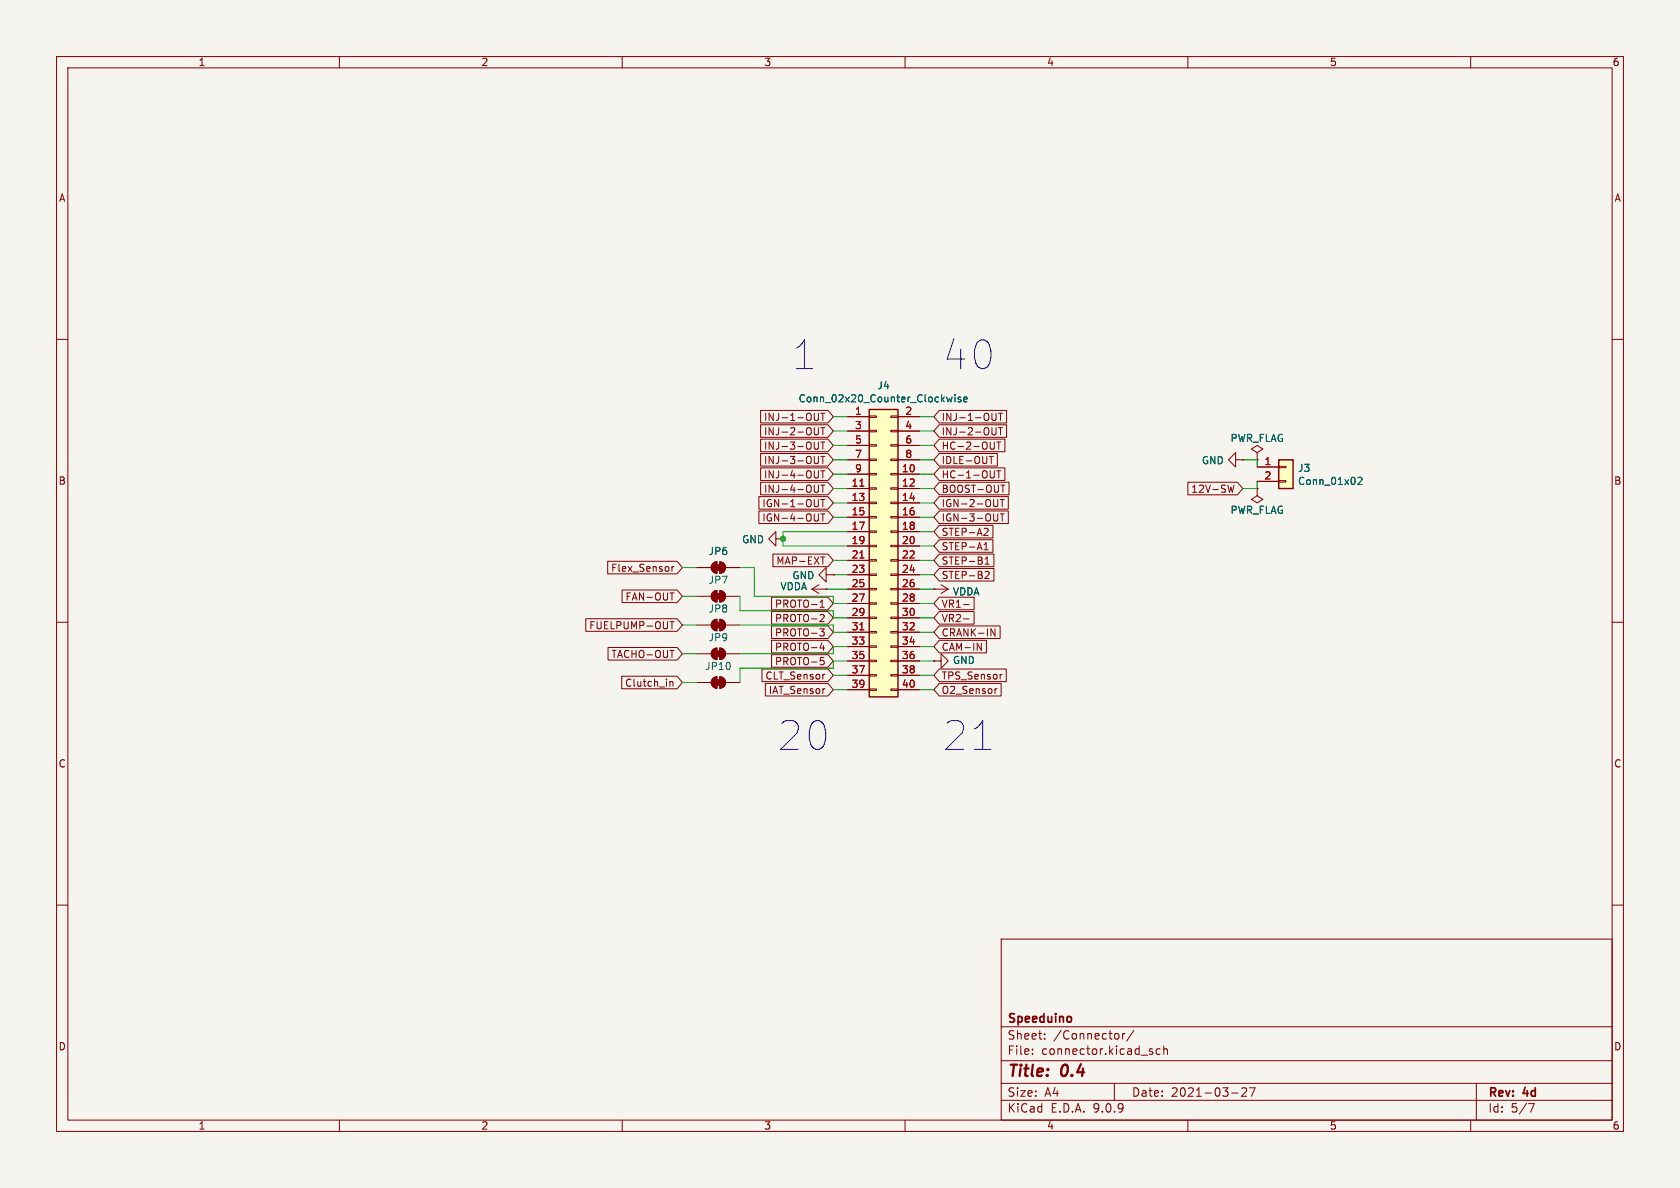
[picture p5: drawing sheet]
(kicad_sch
 (version 20250114)
 (generator "eeschema")
 (generator_version "9.0")
 (paper "A4")
 (title_block
  (title "0.4")
  (date "2021-03-27")
  (rev "4d")
  (company "Speeduino"))
 (lib_symbols
  (symbol "Connector_Generic:Conn_01x02"
   (pin_names
    (offset 1.016) (hide yes)) (exclude_from_sim no) (in_bom yes) (on_board yes)
   (property "Reference" "J" (at 0 2.54 0) (effects (font (size 1.27 1.27))))
   (property "Value" "Conn_01x02" (at 0 -5.08 0) (effects (font (size 1.27 1.27))))
   (property "Footprint" "" (at 0 0 0) (effects (font (size 1.27 1.27)) (hide yes)))
   (property "Datasheet" "~" (at 0 0 0) (effects (font (size 1.27 1.27)) (hide yes)))
   (property "Description" "Generic connector, single row, 01x02, script generated (kicad-library-utils/schlib/autogen/connector/)" (at 0 0 0) (effects (font (size 1.27 1.27)) (hide yes)))
   (symbol "Conn_01x02_1_1"
    (rectangle (start -1.27 1.27) (end 1.27 -3.81) (stroke (width 0.254) (type default)) (fill (type background)))
    (rectangle (start -1.27 0.127) (end 0 -0.127) (stroke (width 0.1524) (type default)) (fill (type none)))
    (rectangle (start -1.27 -2.413) (end 0 -2.667) (stroke (width 0.1524) (type default)) (fill (type none)))
    (pin passive line (at -5.08 0 0) (length 3.81) (name "Pin_1" (effects (font (size 1.27 1.27)))) (number "1" (effects (font (size 1.27 1.27)))))
    (pin passive line (at -5.08 -2.54 0) (length 3.81) (name "Pin_2" (effects (font (size 1.27 1.27)))) (number "2" (effects (font (size 1.27 1.27))))))
   (embedded_fonts no))
  (symbol "Connector_Generic:Conn_02x20_Odd_Even"
   (pin_names
    (offset 1.016) (hide yes)) (exclude_from_sim no) (in_bom yes) (on_board yes)
   (property "Reference" "J" (at 1.27 25.4 0) (effects (font (size 1.27 1.27))))
   (property "Value" "Conn_02x20_Odd_Even" (at 1.27 -27.94 0) (effects (font (size 1.27 1.27))))
   (property "Footprint" "" (at 0 0 0) (effects (font (size 1.27 1.27)) (hide yes)))
   (property "Datasheet" "~" (at 0 0 0) (effects (font (size 1.27 1.27)) (hide yes)))
   (property "Description" "Generic connector, double row, 02x20, odd/even pin numbering scheme (row 1 odd numbers, row 2 even numbers), script generated (kicad-library-utils/schlib/autogen/connector/)" (at 0 0 0) (effects (font (size 1.27 1.27)) (hide yes)))
   (symbol "Conn_02x20_Odd_Even_1_1"
    (rectangle (start -1.27 24.13) (end 3.81 -26.67) (stroke (width 0.254) (type default)) (fill (type background)))
    (rectangle (start -1.27 22.987) (end 0 22.733) (stroke (width 0.1524) (type default)) (fill (type none)))
    (rectangle (start -1.27 20.447) (end 0 20.193) (stroke (width 0.1524) (type default)) (fill (type none)))
    (rectangle (start -1.27 17.907) (end 0 17.653) (stroke (width 0.1524) (type default)) (fill (type none)))
    (rectangle (start -1.27 15.367) (end 0 15.113) (stroke (width 0.1524) (type default)) (fill (type none)))
    (rectangle (start -1.27 12.827) (end 0 12.573) (stroke (width 0.1524) (type default)) (fill (type none)))
    (rectangle (start -1.27 10.287) (end 0 10.033) (stroke (width 0.1524) (type default)) (fill (type none)))
    (rectangle (start -1.27 7.747) (end 0 7.493) (stroke (width 0.1524) (type default)) (fill (type none)))
    (rectangle (start -1.27 5.207) (end 0 4.953) (stroke (width 0.1524) (type default)) (fill (type none)))
    (rectangle (start -1.27 2.667) (end 0 2.413) (stroke (width 0.1524) (type default)) (fill (type none)))
    (rectangle (start -1.27 0.127) (end 0 -0.127) (stroke (width 0.1524) (type default)) (fill (type none)))
    (rectangle (start -1.27 -2.413) (end 0 -2.667) (stroke (width 0.1524) (type default)) (fill (type none)))
    (rectangle (start -1.27 -4.953) (end 0 -5.207) (stroke (width 0.1524) (type default)) (fill (type none)))
    (rectangle (start -1.27 -7.493) (end 0 -7.747) (stroke (width 0.1524) (type default)) (fill (type none)))
    (rectangle (start -1.27 -10.033) (end 0 -10.287) (stroke (width 0.1524) (type default)) (fill (type none)))
    (rectangle (start -1.27 -12.573) (end 0 -12.827) (stroke (width 0.1524) (type default)) (fill (type none)))
    (rectangle (start -1.27 -15.113) (end 0 -15.367) (stroke (width 0.1524) (type default)) (fill (type none)))
    (rectangle (start -1.27 -17.653) (end 0 -17.907) (stroke (width 0.1524) (type default)) (fill (type none)))
    (rectangle (start -1.27 -20.193) (end 0 -20.447) (stroke (width 0.1524) (type default)) (fill (type none)))
    (rectangle (start -1.27 -22.733) (end 0 -22.987) (stroke (width 0.1524) (type default)) (fill (type none)))
    (rectangle (start -1.27 -25.273) (end 0 -25.527) (stroke (width 0.1524) (type default)) (fill (type none)))
    (rectangle (start 3.81 22.987) (end 2.54 22.733) (stroke (width 0.1524) (type default)) (fill (type none)))
    (rectangle (start 3.81 20.447) (end 2.54 20.193) (stroke (width 0.1524) (type default)) (fill (type none)))
    (rectangle (start 3.81 17.907) (end 2.54 17.653) (stroke (width 0.1524) (type default)) (fill (type none)))
    (rectangle (start 3.81 15.367) (end 2.54 15.113) (stroke (width 0.1524) (type default)) (fill (type none)))
    (rectangle (start 3.81 12.827) (end 2.54 12.573) (stroke (width 0.1524) (type default)) (fill (type none)))
    (rectangle (start 3.81 10.287) (end 2.54 10.033) (stroke (width 0.1524) (type default)) (fill (type none)))
    (rectangle (start 3.81 7.747) (end 2.54 7.493) (stroke (width 0.1524) (type default)) (fill (type none)))
    (rectangle (start 3.81 5.207) (end 2.54 4.953) (stroke (width 0.1524) (type default)) (fill (type none)))
    (rectangle (start 3.81 2.667) (end 2.54 2.413) (stroke (width 0.1524) (type default)) (fill (type none)))
    (rectangle (start 3.81 0.127) (end 2.54 -0.127) (stroke (width 0.1524) (type default)) (fill (type none)))
    (rectangle (start 3.81 -2.413) (end 2.54 -2.667) (stroke (width 0.1524) (type default)) (fill (type none)))
    (rectangle (start 3.81 -4.953) (end 2.54 -5.207) (stroke (width 0.1524) (type default)) (fill (type none)))
    (rectangle (start 3.81 -7.493) (end 2.54 -7.747) (stroke (width 0.1524) (type default)) (fill (type none)))
    (rectangle (start 3.81 -10.033) (end 2.54 -10.287) (stroke (width 0.1524) (type default)) (fill (type none)))
    (rectangle (start 3.81 -12.573) (end 2.54 -12.827) (stroke (width 0.1524) (type default)) (fill (type none)))
    (rectangle (start 3.81 -15.113) (end 2.54 -15.367) (stroke (width 0.1524) (type default)) (fill (type none)))
    (rectangle (start 3.81 -17.653) (end 2.54 -17.907) (stroke (width 0.1524) (type default)) (fill (type none)))
    (rectangle (start 3.81 -20.193) (end 2.54 -20.447) (stroke (width 0.1524) (type default)) (fill (type none)))
    (rectangle (start 3.81 -22.733) (end 2.54 -22.987) (stroke (width 0.1524) (type default)) (fill (type none)))
    (rectangle (start 3.81 -25.273) (end 2.54 -25.527) (stroke (width 0.1524) (type default)) (fill (type none)))
    (pin passive line (at -5.08 22.86 0) (length 3.81) (name "Pin_1" (effects (font (size 1.27 1.27)))) (number "1" (effects (font (size 1.27 1.27)))))
    (pin passive line (at -5.08 20.32 0) (length 3.81) (name "Pin_3" (effects (font (size 1.27 1.27)))) (number "3" (effects (font (size 1.27 1.27)))))
    (pin passive line (at -5.08 17.78 0) (length 3.81) (name "Pin_5" (effects (font (size 1.27 1.27)))) (number "5" (effects (font (size 1.27 1.27)))))
    (pin passive line (at -5.08 15.24 0) (length 3.81) (name "Pin_7" (effects (font (size 1.27 1.27)))) (number "7" (effects (font (size 1.27 1.27)))))
    (pin passive line (at -5.08 12.7 0) (length 3.81) (name "Pin_9" (effects (font (size 1.27 1.27)))) (number "9" (effects (font (size 1.27 1.27)))))
    (pin passive line (at -5.08 10.16 0) (length 3.81) (name "Pin_11" (effects (font (size 1.27 1.27)))) (number "11" (effects (font (size 1.27 1.27)))))
    (pin passive line (at -5.08 7.62 0) (length 3.81) (name "Pin_13" (effects (font (size 1.27 1.27)))) (number "13" (effects (font (size 1.27 1.27)))))
    (pin passive line (at -5.08 5.08 0) (length 3.81) (name "Pin_15" (effects (font (size 1.27 1.27)))) (number "15" (effects (font (size 1.27 1.27)))))
    (pin passive line (at -5.08 2.54 0) (length 3.81) (name "Pin_17" (effects (font (size 1.27 1.27)))) (number "17" (effects (font (size 1.27 1.27)))))
    (pin passive line (at -5.08 0 0) (length 3.81) (name "Pin_19" (effects (font (size 1.27 1.27)))) (number "19" (effects (font (size 1.27 1.27)))))
    (pin passive line (at -5.08 -2.54 0) (length 3.81) (name "Pin_21" (effects (font (size 1.27 1.27)))) (number "21" (effects (font (size 1.27 1.27)))))
    (pin passive line (at -5.08 -5.08 0) (length 3.81) (name "Pin_23" (effects (font (size 1.27 1.27)))) (number "23" (effects (font (size 1.27 1.27)))))
    (pin passive line (at -5.08 -7.62 0) (length 3.81) (name "Pin_25" (effects (font (size 1.27 1.27)))) (number "25" (effects (font (size 1.27 1.27)))))
    (pin passive line (at -5.08 -10.16 0) (length 3.81) (name "Pin_27" (effects (font (size 1.27 1.27)))) (number "27" (effects (font (size 1.27 1.27)))))
    (pin passive line (at -5.08 -12.7 0) (length 3.81) (name "Pin_29" (effects (font (size 1.27 1.27)))) (number "29" (effects (font (size 1.27 1.27)))))
    (pin passive line (at -5.08 -15.24 0) (length 3.81) (name "Pin_31" (effects (font (size 1.27 1.27)))) (number "31" (effects (font (size 1.27 1.27)))))
    (pin passive line (at -5.08 -17.78 0) (length 3.81) (name "Pin_33" (effects (font (size 1.27 1.27)))) (number "33" (effects (font (size 1.27 1.27)))))
    (pin passive line (at -5.08 -20.32 0) (length 3.81) (name "Pin_35" (effects (font (size 1.27 1.27)))) (number "35" (effects (font (size 1.27 1.27)))))
    (pin passive line (at -5.08 -22.86 0) (length 3.81) (name "Pin_37" (effects (font (size 1.27 1.27)))) (number "37" (effects (font (size 1.27 1.27)))))
    (pin passive line (at -5.08 -25.4 0) (length 3.81) (name "Pin_39" (effects (font (size 1.27 1.27)))) (number "39" (effects (font (size 1.27 1.27)))))
    (pin passive line (at 7.62 22.86 180) (length 3.81) (name "Pin_2" (effects (font (size 1.27 1.27)))) (number "2" (effects (font (size 1.27 1.27)))))
    (pin passive line (at 7.62 20.32 180) (length 3.81) (name "Pin_4" (effects (font (size 1.27 1.27)))) (number "4" (effects (font (size 1.27 1.27)))))
    (pin passive line (at 7.62 17.78 180) (length 3.81) (name "Pin_6" (effects (font (size 1.27 1.27)))) (number "6" (effects (font (size 1.27 1.27)))))
    (pin passive line (at 7.62 15.24 180) (length 3.81) (name "Pin_8" (effects (font (size 1.27 1.27)))) (number "8" (effects (font (size 1.27 1.27)))))
    (pin passive line (at 7.62 12.7 180) (length 3.81) (name "Pin_10" (effects (font (size 1.27 1.27)))) (number "10" (effects (font (size 1.27 1.27)))))
    (pin passive line (at 7.62 10.16 180) (length 3.81) (name "Pin_12" (effects (font (size 1.27 1.27)))) (number "12" (effects (font (size 1.27 1.27)))))
    (pin passive line (at 7.62 7.62 180) (length 3.81) (name "Pin_14" (effects (font (size 1.27 1.27)))) (number "14" (effects (font (size 1.27 1.27)))))
    (pin passive line (at 7.62 5.08 180) (length 3.81) (name "Pin_16" (effects (font (size 1.27 1.27)))) (number "16" (effects (font (size 1.27 1.27)))))
    (pin passive line (at 7.62 2.54 180) (length 3.81) (name "Pin_18" (effects (font (size 1.27 1.27)))) (number "18" (effects (font (size 1.27 1.27)))))
    (pin passive line (at 7.62 0 180) (length 3.81) (name "Pin_20" (effects (font (size 1.27 1.27)))) (number "20" (effects (font (size 1.27 1.27)))))
    (pin passive line (at 7.62 -2.54 180) (length 3.81) (name "Pin_22" (effects (font (size 1.27 1.27)))) (number "22" (effects (font (size 1.27 1.27)))))
    (pin passive line (at 7.62 -5.08 180) (length 3.81) (name "Pin_24" (effects (font (size 1.27 1.27)))) (number "24" (effects (font (size 1.27 1.27)))))
    (pin passive line (at 7.62 -7.62 180) (length 3.81) (name "Pin_26" (effects (font (size 1.27 1.27)))) (number "26" (effects (font (size 1.27 1.27)))))
    (pin passive line (at 7.62 -10.16 180) (length 3.81) (name "Pin_28" (effects (font (size 1.27 1.27)))) (number "28" (effects (font (size 1.27 1.27)))))
    (pin passive line (at 7.62 -12.7 180) (length 3.81) (name "Pin_30" (effects (font (size 1.27 1.27)))) (number "30" (effects (font (size 1.27 1.27)))))
    (pin passive line (at 7.62 -15.24 180) (length 3.81) (name "Pin_32" (effects (font (size 1.27 1.27)))) (number "32" (effects (font (size 1.27 1.27)))))
    (pin passive line (at 7.62 -17.78 180) (length 3.81) (name "Pin_34" (effects (font (size 1.27 1.27)))) (number "34" (effects (font (size 1.27 1.27)))))
    (pin passive line (at 7.62 -20.32 180) (length 3.81) (name "Pin_36" (effects (font (size 1.27 1.27)))) (number "36" (effects (font (size 1.27 1.27)))))
    (pin passive line (at 7.62 -22.86 180) (length 3.81) (name "Pin_38" (effects (font (size 1.27 1.27)))) (number "38" (effects (font (size 1.27 1.27)))))
    (pin passive line (at 7.62 -25.4 180) (length 3.81) (name "Pin_40" (effects (font (size 1.27 1.27)))) (number "40" (effects (font (size 1.27 1.27))))))
   (embedded_fonts no))
  (symbol "Jumper:SolderJumper_2_Bridged"
   (pin_numbers (hide yes))
   (pin_names
    (offset 0) (hide yes)) (exclude_from_sim no) (in_bom no) (on_board yes)
   (property "Reference" "JP" (at 0 2.032 0) (effects (font (size 1.27 1.27))))
   (property "Value" "SolderJumper_2_Bridged" (at 0 -2.54 0) (effects (font (size 1.27 1.27))))
   (property "Footprint" "" (at 0 0 0) (effects (font (size 1.27 1.27)) (hide yes)))
   (property "Datasheet" "~" (at 0 0 0) (effects (font (size 1.27 1.27)) (hide yes)))
   (property "Description" "Solder Jumper, 2-pole, closed/bridged" (at 0 0 0) (effects (font (size 1.27 1.27)) (hide yes)))
   (symbol "SolderJumper_2_Bridged_0_1"
    (rectangle (start -0.508 0.508) (end 0.508 -0.508) (stroke (width 0) (type default)) (fill (type outline)))
    (polyline (pts (xy -0.254 1.016) (xy -0.254 -1.016)) (stroke (width 0) (type default)) (fill (type none)))
    (arc (start -0.254 -1.016) (mid -1.2656 0) (end -0.254 1.016) (stroke (width 0) (type default)) (fill (type none)))
    (arc (start -0.254 -1.016) (mid -1.2656 0) (end -0.254 1.016) (stroke (width 0) (type default)) (fill (type outline)))
    (arc (start 0.254 1.016) (mid 1.2656 0) (end 0.254 -1.016) (stroke (width 0) (type default)) (fill (type none)))
    (arc (start 0.254 1.016) (mid 1.2656 0) (end 0.254 -1.016) (stroke (width 0) (type default)) (fill (type outline)))
    (polyline (pts (xy 0.254 1.016) (xy 0.254 -1.016)) (stroke (width 0) (type default)) (fill (type none))))
   (symbol "SolderJumper_2_Bridged_1_1"
    (pin passive line (at -3.81 0 0) (length 2.54) (name "A" (effects (font (size 1.27 1.27)))) (number "1" (effects (font (size 1.27 1.27)))))
    (pin passive line (at 3.81 0 180) (length 2.54) (name "B" (effects (font (size 1.27 1.27)))) (number "2" (effects (font (size 1.27 1.27))))))
   (embedded_fonts no))
  (symbol "power:GND"
   (power)
   (pin_numbers (hide yes))
   (pin_names
    (offset 0) (hide yes)) (exclude_from_sim no) (in_bom yes) (on_board yes)
   (property "Reference" "#PWR" (at 0 -6.35 0) (effects (font (size 1.27 1.27)) (hide yes)))
   (property "Value" "GND" (at 0 -3.81 0) (effects (font (size 1.27 1.27))))
   (property "Footprint" "" (at 0 0 0) (effects (font (size 1.27 1.27)) (hide yes)))
   (property "Datasheet" "" (at 0 0 0) (effects (font (size 1.27 1.27)) (hide yes)))
   (property "Description" "Power symbol creates a global label with name \"GND\" , ground" (at 0 0 0) (effects (font (size 1.27 1.27)) (hide yes)))
   (symbol "GND_0_1"
    (polyline (pts (xy 0 0) (xy 0 -1.27) (xy 1.27 -1.27) (xy 0 -2.54) (xy -1.27 -1.27) (xy 0 -1.27)) (stroke (width 0) (type default)) (fill (type none))))
   (symbol "GND_1_1"
    (pin power_in line (at 0 0 270) (length 0) (name "~" (effects (font (size 1.27 1.27)))) (number "1" (effects (font (size 1.27 1.27))))))
   (embedded_fonts no))
  (symbol "power:VDDA"
   (power)
   (pin_numbers (hide yes))
   (pin_names
    (offset 0) (hide yes)) (exclude_from_sim no) (in_bom yes) (on_board yes)
   (property "Reference" "#PWR" (at 0 -3.81 0) (effects (font (size 1.27 1.27)) (hide yes)))
   (property "Value" "VDDA" (at 0 3.556 0) (effects (font (size 1.27 1.27))))
   (property "Footprint" "" (at 0 0 0) (effects (font (size 1.27 1.27)) (hide yes)))
   (property "Datasheet" "" (at 0 0 0) (effects (font (size 1.27 1.27)) (hide yes)))
   (property "Description" "Power symbol creates a global label with name \"VDDA\"" (at 0 0 0) (effects (font (size 1.27 1.27)) (hide yes)))
   (symbol "VDDA_0_1"
    (polyline (pts (xy -0.762 1.27) (xy 0 2.54)) (stroke (width 0) (type default)) (fill (type none)))
    (polyline (pts (xy 0 2.54) (xy 0.762 1.27)) (stroke (width 0) (type default)) (fill (type none)))
    (polyline (pts (xy 0 0) (xy 0 2.54)) (stroke (width 0) (type default)) (fill (type none))))
   (symbol "VDDA_1_1"
    (pin power_in line (at 0 0 90) (length 0) (name "~" (effects (font (size 1.27 1.27)))) (number "1" (effects (font (size 1.27 1.27))))))
   (embedded_fonts no))
  (symbol "power:PWR_FLAG"
   (power)
   (pin_numbers (hide yes))
   (pin_names
    (offset 0) (hide yes)) (exclude_from_sim no) (in_bom yes) (on_board yes)
   (property "Reference" "#FLG" (at 0 1.905 0) (effects (font (size 1.27 1.27)) (hide yes)))
   (property "Value" "PWR_FLAG" (at 0 3.81 0) (effects (font (size 1.27 1.27))))
   (property "Footprint" "" (at 0 0 0) (effects (font (size 1.27 1.27)) (hide yes)))
   (property "Datasheet" "~" (at 0 0 0) (effects (font (size 1.27 1.27)) (hide yes)))
   (property "Description" "Special symbol for telling ERC where power comes from" (at 0 0 0) (effects (font (size 1.27 1.27)) (hide yes)))
   (symbol "PWR_FLAG_0_0"
    (pin power_out line (at 0 0 90) (length 0) (name "~" (effects (font (size 1.27 1.27)))) (number "1" (effects (font (size 1.27 1.27))))))
   (symbol "PWR_FLAG_0_1"
    (polyline (pts (xy 0 0) (xy 0 1.27) (xy -1.016 1.905) (xy 0 2.54) (xy 1.016 1.905) (xy 0 1.27)) (stroke (width 0) (type default)) (fill (type none))))
   (embedded_fonts no)))
 (text "1"
  (exclude_from_sim no)
  (at 139.7 66.04 0)
  (effects (font (size 5.08 5.08)) (justify left bottom)))
 (text "40"
  (exclude_from_sim no)
  (at 166.37 66.04 0)
  (effects (font (size 5.08 5.08)) (justify left bottom)))
 (text "21"
  (exclude_from_sim no)
  (at 166.37 133.35 0)
  (effects (font (size 5.08 5.08)) (justify left bottom)))
 (text "20"
  (exclude_from_sim no)
  (at 137.16 133.35 0)
  (effects (font (size 5.08 5.08)) (justify left bottom)))
 (junction
  (at 138.43 95.25)
  (diameter 0)
  (color 0 0 0 0))
 (wire
  (pts (xy 147.32 115.57) (xy 147.32 114.3))
  (stroke (width 0) (type default)))
 (wire
  (pts (xy 147.32 88.9) (xy 149.86 88.9))
  (stroke (width 0) (type default)))
 (wire
  (pts (xy 162.56 96.52) (xy 165.1 96.52))
  (stroke (width 0) (type default)))
 (wire
  (pts (xy 130.81 100.33) (xy 133.35 100.33))
  (stroke (width 0) (type default)))
 (wire
  (pts (xy 147.32 118.11) (xy 147.32 116.84))
  (stroke (width 0) (type default)))
 (wire
  (pts (xy 149.86 96.52) (xy 138.43 96.52))
  (stroke (width 0) (type default)))
 (wire
  (pts (xy 162.56 73.66) (xy 165.1 73.66))
  (stroke (width 0) (type default)))
 (wire
  (pts (xy 165.1 99.06) (xy 162.56 99.06))
  (stroke (width 0) (type default)))
 (wire
  (pts (xy 219.71 81.28) (xy 222.25 81.28))
  (stroke (width 0) (type default)))
 (wire
  (pts (xy 165.1 88.9) (xy 162.56 88.9))
  (stroke (width 0) (type default)))
 (wire
  (pts (xy 149.86 116.84) (xy 147.32 116.84))
  (stroke (width 0) (type default)))
 (wire
  (pts (xy 146.05 104.14) (xy 149.86 104.14))
  (stroke (width 0) (type default)))
 (wire
  (pts (xy 130.81 107.95) (xy 147.32 107.95))
  (stroke (width 0) (type default)))
 (wire
  (pts (xy 162.56 121.92) (xy 165.1 121.92))
  (stroke (width 0) (type default)))
 (wire
  (pts (xy 147.32 99.06) (xy 149.86 99.06))
  (stroke (width 0) (type default)))
 (wire
  (pts (xy 130.81 120.65) (xy 130.81 118.11))
  (stroke (width 0) (type default)))
 (wire
  (pts (xy 138.43 93.98) (xy 138.43 95.25))
  (stroke (width 0) (type default)))
 (wire
  (pts (xy 147.32 73.66) (xy 149.86 73.66))
  (stroke (width 0) (type default)))
 (wire
  (pts (xy 149.86 93.98) (xy 138.43 93.98))
  (stroke (width 0) (type default)))
 (wire
  (pts (xy 162.56 78.74) (xy 165.1 78.74))
  (stroke (width 0) (type default)))
 (wire
  (pts (xy 149.86 76.2) (xy 147.32 76.2))
  (stroke (width 0) (type default)))
 (wire
  (pts (xy 147.32 101.6) (xy 149.86 101.6))
  (stroke (width 0) (type default)))
 (wire
  (pts (xy 165.1 83.82) (xy 162.56 83.82))
  (stroke (width 0) (type default)))
 (wire
  (pts (xy 165.1 76.2) (xy 162.56 76.2))
  (stroke (width 0) (type default)))
 (wire
  (pts (xy 149.86 81.28) (xy 147.32 81.28))
  (stroke (width 0) (type default)))
 (wire
  (pts (xy 162.56 116.84) (xy 165.1 116.84))
  (stroke (width 0) (type default)))
 (wire
  (pts (xy 120.65 110.49) (xy 123.19 110.49))
  (stroke (width 0) (type default)))
 (wire
  (pts (xy 147.32 78.74) (xy 149.86 78.74))
  (stroke (width 0) (type default)))
 (wire
  (pts (xy 149.86 114.3) (xy 147.32 114.3))
  (stroke (width 0) (type default)))
 (wire
  (pts (xy 162.56 91.44) (xy 165.1 91.44))
  (stroke (width 0) (type default)))
 (wire
  (pts (xy 138.43 96.52) (xy 138.43 95.25))
  (stroke (width 0) (type default)))
 (wire
  (pts (xy 130.81 105.41) (xy 130.81 107.95))
  (stroke (width 0) (type default)))
 (wire
  (pts (xy 133.35 100.33) (xy 133.35 105.41))
  (stroke (width 0) (type default)))
 (wire
  (pts (xy 149.86 109.22) (xy 147.32 109.22))
  (stroke (width 0) (type default)))
 (wire
  (pts (xy 165.1 93.98) (xy 162.56 93.98))
  (stroke (width 0) (type default)))
 (wire
  (pts (xy 222.25 86.36) (xy 222.25 85.09))
  (stroke (width 0) (type default)))
 (wire
  (pts (xy 165.1 86.36) (xy 162.56 86.36))
  (stroke (width 0) (type default)))
 (wire
  (pts (xy 130.81 115.57) (xy 147.32 115.57))
  (stroke (width 0) (type default)))
 (wire
  (pts (xy 120.65 105.41) (xy 123.19 105.41))
  (stroke (width 0) (type default)))
 (wire
  (pts (xy 120.65 100.33) (xy 123.19 100.33))
  (stroke (width 0) (type default)))
 (wire
  (pts (xy 147.32 83.82) (xy 149.86 83.82))
  (stroke (width 0) (type default)))
 (wire
  (pts (xy 162.56 111.76) (xy 165.1 111.76))
  (stroke (width 0) (type default)))
 (wire
  (pts (xy 162.56 101.6) (xy 165.1 101.6))
  (stroke (width 0) (type default)))
 (wire
  (pts (xy 165.1 114.3) (xy 162.56 114.3))
  (stroke (width 0) (type default)))
 (wire
  (pts (xy 149.86 91.44) (xy 147.32 91.44))
  (stroke (width 0) (type default)))
 (wire
  (pts (xy 133.35 105.41) (xy 147.32 105.41))
  (stroke (width 0) (type default)))
 (wire
  (pts (xy 147.32 106.68) (xy 149.86 106.68))
  (stroke (width 0) (type default)))
 (wire
  (pts (xy 147.32 105.41) (xy 147.32 106.68))
  (stroke (width 0) (type default)))
 (wire
  (pts (xy 219.71 86.36) (xy 222.25 86.36))
  (stroke (width 0) (type default)))
 (wire
  (pts (xy 147.32 121.92) (xy 149.86 121.92))
  (stroke (width 0) (type default)))
 (wire
  (pts (xy 147.32 110.49) (xy 147.32 111.76))
  (stroke (width 0) (type default)))
 (wire
  (pts (xy 222.25 81.28) (xy 222.25 82.55))
  (stroke (width 0) (type default)))
 (wire
  (pts (xy 162.56 81.28) (xy 165.1 81.28))
  (stroke (width 0) (type default)))
 (wire
  (pts (xy 130.81 118.11) (xy 147.32 118.11))
  (stroke (width 0) (type default)))
 (wire
  (pts (xy 165.1 109.22) (xy 162.56 109.22))
  (stroke (width 0) (type default)))
 (wire
  (pts (xy 165.1 104.14) (xy 162.56 104.14))
  (stroke (width 0) (type default)))
 (wire
  (pts (xy 149.86 119.38) (xy 147.32 119.38))
  (stroke (width 0) (type default)))
 (wire
  (pts (xy 120.65 115.57) (xy 123.19 115.57))
  (stroke (width 0) (type default)))
 (wire
  (pts (xy 120.65 120.65) (xy 123.19 120.65))
  (stroke (width 0) (type default)))
 (wire
  (pts (xy 147.32 111.76) (xy 149.86 111.76))
  (stroke (width 0) (type default)))
 (wire
  (pts (xy 149.86 86.36) (xy 147.32 86.36))
  (stroke (width 0) (type default)))
 (wire
  (pts (xy 162.56 106.68) (xy 165.1 106.68))
  (stroke (width 0) (type default)))
 (wire
  (pts (xy 147.32 107.95) (xy 147.32 109.22))
  (stroke (width 0) (type default)))
 (wire
  (pts (xy 130.81 110.49) (xy 147.32 110.49))
  (stroke (width 0) (type default)))
 (wire
  (pts (xy 165.1 119.38) (xy 162.56 119.38))
  (stroke (width 0) (type default)))
 (global_label "STEP-A2"
  (shape input)
  (at 165.1 93.98 0)
  (effects (font (size 1.27 1.27)) (justify left))
  (property "Intersheetrefs" "${INTERSHEET_REFS}" (at 165.1 93.98 0) (effects (font (size 1.27 1.27)) (hide yes))))
 (global_label "STEP-B1"
  (shape input)
  (at 165.1 99.06 0)
  (effects (font (size 1.27 1.27)) (justify left))
  (property "Intersheetrefs" "${INTERSHEET_REFS}" (at 165.1 99.06 0) (effects (font (size 1.27 1.27)) (hide yes))))
 (global_label "Flex_Sensor"
  (shape input)
  (at 120.65 100.33 180)
  (effects (font (size 1.27 1.27)) (justify right))
  (property "Intersheetrefs" "${INTERSHEET_REFS}" (at 120.65 100.33 0) (effects (font (size 1.27 1.27)) (hide yes))))
 (global_label "PROTO-5"
  (shape input)
  (at 147.32 116.84 180)
  (effects (font (size 1.27 1.27)) (justify right))
  (property "Intersheetrefs" "${INTERSHEET_REFS}" (at 147.32 116.84 0) (effects (font (size 1.27 1.27)) (hide yes))))
 (global_label "INJ-3-OUT"
  (shape input)
  (at 147.32 81.28 180)
  (effects (font (size 1.27 1.27)) (justify right))
  (property "Intersheetrefs" "${INTERSHEET_REFS}" (at 147.32 81.28 0) (effects (font (size 1.27 1.27)) (hide yes))))
 (global_label "IGN-3-OUT"
  (shape input)
  (at 165.1 91.44 0)
  (effects (font (size 1.27 1.27)) (justify left))
  (property "Intersheetrefs" "${INTERSHEET_REFS}" (at 165.1 91.44 0) (effects (font (size 1.27 1.27)) (hide yes))))
 (global_label "PROTO-2"
  (shape input)
  (at 147.32 109.22 180)
  (effects (font (size 1.27 1.27)) (justify right))
  (property "Intersheetrefs" "${INTERSHEET_REFS}" (at 147.32 109.22 0) (effects (font (size 1.27 1.27)) (hide yes))))
 (global_label "CLT_Sensor"
  (shape input)
  (at 147.32 119.38 180)
  (effects (font (size 1.27 1.27)) (justify right))
  (property "Intersheetrefs" "${INTERSHEET_REFS}" (at 147.32 119.38 0) (effects (font (size 1.27 1.27)) (hide yes))))
 (global_label "HC-1-OUT"
  (shape input)
  (at 165.1 83.82 0)
  (effects (font (size 1.27 1.27)) (justify left))
  (property "Intersheetrefs" "${INTERSHEET_REFS}" (at 165.1 83.82 0) (effects (font (size 1.27 1.27)) (hide yes))))
 (global_label "INJ-1-OUT"
  (shape input)
  (at 165.1 73.66 0)
  (effects (font (size 1.27 1.27)) (justify left))
  (property "Intersheetrefs" "${INTERSHEET_REFS}" (at 165.1 73.66 0) (effects (font (size 1.27 1.27)) (hide yes))))
 (global_label "INJ-4-OUT"
  (shape input)
  (at 147.32 83.82 180)
  (effects (font (size 1.27 1.27)) (justify right))
  (property "Intersheetrefs" "${INTERSHEET_REFS}" (at 147.32 83.82 0) (effects (font (size 1.27 1.27)) (hide yes))))
 (global_label "INJ-3-OUT"
  (shape input)
  (at 147.32 78.74 180)
  (effects (font (size 1.27 1.27)) (justify right))
  (property "Intersheetrefs" "${INTERSHEET_REFS}" (at 147.32 78.74 0) (effects (font (size 1.27 1.27)) (hide yes))))
 (global_label "CRANK-IN"
  (shape input)
  (at 165.1 111.76 0)
  (effects (font (size 1.27 1.27)) (justify left))
  (property "Intersheetrefs" "${INTERSHEET_REFS}" (at 165.1 111.76 0) (effects (font (size 1.27 1.27)) (hide yes))))
 (global_label "HC-2-OUT"
  (shape input)
  (at 165.1 78.74 0)
  (effects (font (size 1.27 1.27)) (justify left))
  (property "Intersheetrefs" "${INTERSHEET_REFS}" (at 165.1 78.74 0) (effects (font (size 1.27 1.27)) (hide yes))))
 (global_label "TACHO-OUT"
  (shape input)
  (at 120.65 115.57 180)
  (effects (font (size 1.27 1.27)) (justify right))
  (property "Intersheetrefs" "${INTERSHEET_REFS}" (at 120.65 115.57 0) (effects (font (size 1.27 1.27)) (hide yes))))
 (global_label "Clutch_in"
  (shape input)
  (at 120.65 120.65 180)
  (effects (font (size 1.27 1.27)) (justify right))
  (property "Intersheetrefs" "${INTERSHEET_REFS}" (at 120.65 120.65 0) (effects (font (size 1.27 1.27)) (hide yes))))
 (global_label "PROTO-3"
  (shape input)
  (at 147.32 111.76 180)
  (effects (font (size 1.27 1.27)) (justify right))
  (property "Intersheetrefs" "${INTERSHEET_REFS}" (at 147.32 111.76 0) (effects (font (size 1.27 1.27)) (hide yes))))
 (global_label "PROTO-4"
  (shape input)
  (at 147.32 114.3 180)
  (effects (font (size 1.27 1.27)) (justify right))
  (property "Intersheetrefs" "${INTERSHEET_REFS}" (at 147.32 114.3 0) (effects (font (size 1.27 1.27)) (hide yes))))
 (global_label "CAM-IN"
  (shape input)
  (at 165.1 114.3 0)
  (effects (font (size 1.27 1.27)) (justify left))
  (property "Intersheetrefs" "${INTERSHEET_REFS}" (at 165.1 114.3 0) (effects (font (size 1.27 1.27)) (hide yes))))
 (global_label "VR2-"
  (shape input)
  (at 165.1 109.22 0)
  (effects (font (size 1.27 1.27)) (justify left))
  (property "Intersheetrefs" "${INTERSHEET_REFS}" (at 165.1 109.22 0) (effects (font (size 1.27 1.27)) (hide yes))))
 (global_label "12V-SW"
  (shape input)
  (at 219.71 86.36 180)
  (effects (font (size 1.27 1.27)) (justify right))
  (property "Intersheetrefs" "${INTERSHEET_REFS}" (at 219.71 86.36 0) (effects (font (size 1.27 1.27)) (hide yes))))
 (global_label "TPS_Sensor"
  (shape input)
  (at 165.1 119.38 0)
  (effects (font (size 1.27 1.27)) (justify left))
  (property "Intersheetrefs" "${INTERSHEET_REFS}" (at 165.1 119.38 0) (effects (font (size 1.27 1.27)) (hide yes))))
 (global_label "IGN-1-OUT"
  (shape input)
  (at 147.32 88.9 180)
  (effects (font (size 1.27 1.27)) (justify right))
  (property "Intersheetrefs" "${INTERSHEET_REFS}" (at 147.32 88.9 0) (effects (font (size 1.27 1.27)) (hide yes))))
 (global_label "IAT_Sensor"
  (shape input)
  (at 147.32 121.92 180)
  (effects (font (size 1.27 1.27)) (justify right))
  (property "Intersheetrefs" "${INTERSHEET_REFS}" (at 147.32 121.92 0) (effects (font (size 1.27 1.27)) (hide yes))))
 (global_label "BOOST-OUT"
  (shape input)
  (at 165.1 86.36 0)
  (effects (font (size 1.27 1.27)) (justify left))
  (property "Intersheetrefs" "${INTERSHEET_REFS}" (at 165.1 86.36 0) (effects (font (size 1.27 1.27)) (hide yes))))
 (global_label "INJ-2-OUT"
  (shape input)
  (at 165.1 76.2 0)
  (effects (font (size 1.27 1.27)) (justify left))
  (property "Intersheetrefs" "${INTERSHEET_REFS}" (at 165.1 76.2 0) (effects (font (size 1.27 1.27)) (hide yes))))
 (global_label "STEP-A1"
  (shape input)
  (at 165.1 96.52 0)
  (effects (font (size 1.27 1.27)) (justify left))
  (property "Intersheetrefs" "${INTERSHEET_REFS}" (at 165.1 96.52 0) (effects (font (size 1.27 1.27)) (hide yes))))
 (global_label "STEP-B2"
  (shape input)
  (at 165.1 101.6 0)
  (effects (font (size 1.27 1.27)) (justify left))
  (property "Intersheetrefs" "${INTERSHEET_REFS}" (at 165.1 101.6 0) (effects (font (size 1.27 1.27)) (hide yes))))
 (global_label "INJ-1-OUT"
  (shape input)
  (at 147.32 73.66 180)
  (effects (font (size 1.27 1.27)) (justify right))
  (property "Intersheetrefs" "${INTERSHEET_REFS}" (at 147.32 73.66 0) (effects (font (size 1.27 1.27)) (hide yes))))
 (global_label "INJ-2-OUT"
  (shape input)
  (at 147.32 76.2 180)
  (effects (font (size 1.27 1.27)) (justify right))
  (property "Intersheetrefs" "${INTERSHEET_REFS}" (at 147.32 76.2 0) (effects (font (size 1.27 1.27)) (hide yes))))
 (global_label "IGN-4-OUT"
  (shape input)
  (at 147.32 91.44 180)
  (effects (font (size 1.27 1.27)) (justify right))
  (property "Intersheetrefs" "${INTERSHEET_REFS}" (at 147.32 91.44 0) (effects (font (size 1.27 1.27)) (hide yes))))
 (global_label "O2_Sensor"
  (shape input)
  (at 165.1 121.92 0)
  (effects (font (size 1.27 1.27)) (justify left))
  (property "Intersheetrefs" "${INTERSHEET_REFS}" (at 165.1 121.92 0) (effects (font (size 1.27 1.27)) (hide yes))))
 (global_label "FAN-OUT"
  (shape input)
  (at 120.65 105.41 180)
  (effects (font (size 1.27 1.27)) (justify right))
  (property "Intersheetrefs" "${INTERSHEET_REFS}" (at 120.65 105.41 0) (effects (font (size 1.27 1.27)) (hide yes))))
 (global_label "INJ-4-OUT"
  (shape input)
  (at 147.32 86.36 180)
  (effects (font (size 1.27 1.27)) (justify right))
  (property "Intersheetrefs" "${INTERSHEET_REFS}" (at 147.32 86.36 0) (effects (font (size 1.27 1.27)) (hide yes))))
 (global_label "FUELPUMP-OUT"
  (shape input)
  (at 120.65 110.49 180)
  (effects (font (size 1.27 1.27)) (justify right))
  (property "Intersheetrefs" "${INTERSHEET_REFS}" (at 120.65 110.49 0) (effects (font (size 1.27 1.27)) (hide yes))))
 (global_label "IDLE-OUT"
  (shape input)
  (at 165.1 81.28 0)
  (effects (font (size 1.27 1.27)) (justify left))
  (property "Intersheetrefs" "${INTERSHEET_REFS}" (at 165.1 81.28 0) (effects (font (size 1.27 1.27)) (hide yes))))
 (global_label "VR1-"
  (shape input)
  (at 165.1 106.68 0)
  (effects (font (size 1.27 1.27)) (justify left))
  (property "Intersheetrefs" "${INTERSHEET_REFS}" (at 165.1 106.68 0) (effects (font (size 1.27 1.27)) (hide yes))))
 (global_label "PROTO-1"
  (shape input)
  (at 147.32 106.68 180)
  (effects (font (size 1.27 1.27)) (justify right))
  (property "Intersheetrefs" "${INTERSHEET_REFS}" (at 147.32 106.68 0) (effects (font (size 1.27 1.27)) (hide yes))))
 (global_label "IGN-2-OUT"
  (shape input)
  (at 165.1 88.9 0)
  (effects (font (size 1.27 1.27)) (justify left))
  (property "Intersheetrefs" "${INTERSHEET_REFS}" (at 165.1 88.9 0) (effects (font (size 1.27 1.27)) (hide yes))))
 (global_label "MAP-EXT"
  (shape input)
  (at 147.32 99.06 180)
  (effects (font (size 1.27 1.27)) (justify right))
  (property "Intersheetrefs" "${INTERSHEET_REFS}" (at 147.32 99.06 0) (effects (font (size 1.27 1.27)) (hide yes))))
 (symbol
  (lib_id "power:GND")
  (at 138.43 95.25 270)
  (unit 1)
  (exclude_from_sim no)
  (in_bom yes)
  (on_board yes)
  (dnp no)
  (property "Reference" "#PWR051" (at 132.08 95.25 0) (effects (font (size 1.27 1.27)) (hide yes)))
  (property "Value" "GND" (at 135.1788 95.377 90) (effects (font (size 1.27 1.27)) (justify right)))
  (property "Footprint" "" (at 138.43 95.25 0) (effects (font (size 1.27 1.27)) (hide yes)))
  (property "Datasheet" "" (at 138.43 95.25 0) (effects (font (size 1.27 1.27)) (hide yes)))
  (property "Description" "" (at 138.43 95.25 0) (effects (font (size 1.27 1.27))))
  (pin "1"))
 (symbol
  (lib_id "power:GND")
  (at 165.1 116.84 90)
  (unit 1)
  (exclude_from_sim no)
  (in_bom yes)
  (on_board yes)
  (dnp no)
  (property "Reference" "#PWR055" (at 171.45 116.84 0) (effects (font (size 1.27 1.27)) (hide yes)))
  (property "Value" "GND" (at 168.3512 116.713 90) (effects (font (size 1.27 1.27)) (justify right)))
  (property "Footprint" "" (at 165.1 116.84 0) (effects (font (size 1.27 1.27)) (hide yes)))
  (property "Datasheet" "" (at 165.1 116.84 0) (effects (font (size 1.27 1.27)) (hide yes)))
  (property "Description" "" (at 165.1 116.84 0) (effects (font (size 1.27 1.27))))
  (pin "1"))
 (symbol
  (lib_id "Connector_Generic:Conn_02x20_Odd_Even")
  (at 154.94 96.52 0)
  (unit 1)
  (exclude_from_sim no)
  (in_bom yes)
  (on_board yes)
  (dnp no)
  (property "Reference" "J4" (at 156.21 68.1482 0) (effects (font (size 1.27 1.27))))
  (property "Value" "Conn_02x20_Counter_Clockwise" (at 156.21 70.4596 0) (effects (font (size 1.27 1.27))))
  (property "Footprint" "Connector_IDC:IDC-Header_2x20_P2.54mm_Vertical" (at 154.94 96.52 0) (effects (font (size 1.27 1.27)) (hide yes)))
  (property "Datasheet" "~" (at 154.94 96.52 0) (effects (font (size 1.27 1.27)) (hide yes)))
  (property "Description" "" (at 154.94 96.52 0) (effects (font (size 1.27 1.27))))
  (pin "1")
  (pin "3")
  (pin "5")
  (pin "7")
  (pin "9")
  (pin "11")
  (pin "13")
  (pin "15")
  (pin "17")
  (pin "19")
  (pin "21")
  (pin "23")
  (pin "25")
  (pin "27")
  (pin "29")
  (pin "31")
  (pin "33")
  (pin "35")
  (pin "37")
  (pin "39")
  (pin "2")
  (pin "4")
  (pin "6")
  (pin "8")
  (pin "10")
  (pin "12")
  (pin "14")
  (pin "16")
  (pin "18")
  (pin "20")
  (pin "22")
  (pin "24")
  (pin "26")
  (pin "28")
  (pin "30")
  (pin "32")
  (pin "34")
  (pin "36")
  (pin "38")
  (pin "40"))
 (symbol
  (lib_id "power:VDDA")
  (at 165.1 104.14 270)
  (unit 1)
  (exclude_from_sim no)
  (in_bom yes)
  (on_board yes)
  (dnp no)
  (property "Reference" "#PWR054" (at 161.29 104.14 0) (effects (font (size 1.27 1.27)) (hide yes)))
  (property "Value" "VDDA" (at 168.3512 104.5972 90) (effects (font (size 1.27 1.27)) (justify left)))
  (property "Footprint" "" (at 165.1 104.14 0) (effects (font (size 1.27 1.27)) (hide yes)))
  (property "Datasheet" "" (at 165.1 104.14 0) (effects (font (size 1.27 1.27)) (hide yes)))
  (property "Description" "" (at 165.1 104.14 0) (effects (font (size 1.27 1.27))))
  (pin "1"))
 (symbol
  (lib_id "power:GND")
  (at 147.32 101.6 270)
  (unit 1)
  (exclude_from_sim no)
  (in_bom yes)
  (on_board yes)
  (dnp no)
  (property "Reference" "#PWR053" (at 140.97 101.6 0) (effects (font (size 1.27 1.27)) (hide yes)))
  (property "Value" "GND" (at 144.0688 101.727 90) (effects (font (size 1.27 1.27)) (justify right)))
  (property "Footprint" "" (at 147.32 101.6 0) (effects (font (size 1.27 1.27)) (hide yes)))
  (property "Datasheet" "" (at 147.32 101.6 0) (effects (font (size 1.27 1.27)) (hide yes)))
  (property "Description" "" (at 147.32 101.6 0) (effects (font (size 1.27 1.27))))
  (pin "1"))
 (symbol
  (lib_id "power:VDDA")
  (at 146.05 104.14 90)
  (unit 1)
  (exclude_from_sim no)
  (in_bom yes)
  (on_board yes)
  (dnp no)
  (property "Reference" "#PWR052" (at 149.86 104.14 0) (effects (font (size 1.27 1.27)) (hide yes)))
  (property "Value" "VDDA" (at 142.7988 103.6828 90) (effects (font (size 1.27 1.27)) (justify left)))
  (property "Footprint" "" (at 146.05 104.14 0) (effects (font (size 1.27 1.27)) (hide yes)))
  (property "Datasheet" "" (at 146.05 104.14 0) (effects (font (size 1.27 1.27)) (hide yes)))
  (property "Description" "" (at 146.05 104.14 0) (effects (font (size 1.27 1.27))))
  (pin "1"))
 (symbol
  (lib_id "Connector_Generic:Conn_01x02")
  (at 227.33 82.55 0)
  (unit 1)
  (exclude_from_sim no)
  (in_bom yes)
  (on_board yes)
  (dnp no)
  (property "Reference" "J3" (at 229.362 82.7532 0) (effects (font (size 1.27 1.27)) (justify left)))
  (property "Value" "Conn_01x02" (at 229.362 85.0646 0) (effects (font (size 1.27 1.27)) (justify left)))
  (property "Footprint" "TerminalBlock_Phoenix:TerminalBlock_Phoenix_PT-1,5-2-5.0-H_1x02_P5.00mm_Horizontal" (at 227.33 82.55 0) (effects (font (size 1.27 1.27)) (hide yes)))
  (property "Datasheet" "~" (at 227.33 82.55 0) (effects (font (size 1.27 1.27)) (hide yes)))
  (property "Description" "" (at 227.33 82.55 0) (effects (font (size 1.27 1.27))))
  (pin "1")
  (pin "2"))
 (symbol
  (lib_id "power:GND")
  (at 219.71 81.28 270)
  (unit 1)
  (exclude_from_sim no)
  (in_bom yes)
  (on_board yes)
  (dnp no)
  (property "Reference" "#PWR0109" (at 213.36 81.28 0) (effects (font (size 1.27 1.27)) (hide yes)))
  (property "Value" "GND" (at 216.4588 81.407 90) (effects (font (size 1.27 1.27)) (justify right)))
  (property "Footprint" "" (at 219.71 81.28 0) (effects (font (size 1.27 1.27)) (hide yes)))
  (property "Datasheet" "" (at 219.71 81.28 0) (effects (font (size 1.27 1.27)) (hide yes)))
  (property "Description" "" (at 219.71 81.28 0) (effects (font (size 1.27 1.27))))
  (pin "1"))
 (symbol
  (lib_id "Jumper:SolderJumper_2_Bridged")
  (at 127 105.41 0)
  (unit 1)
  (exclude_from_sim no)
  (in_bom yes)
  (on_board yes)
  (dnp no)
  (property "Reference" "JP7" (at 127 102.5398 0) (effects (font (size 1.27 1.27))))
  (property "Value" "SolderJumper_2_Bridged" (at 127 102.5144 0) (effects (font (size 1.27 1.27)) (hide yes)))
  (property "Footprint" "Jumper:SolderJumper-2_P1.3mm_Bridged_Pad1.0x1.5mm" (at 127 105.41 0) (effects (font (size 1.27 1.27)) (hide yes)))
  (property "Datasheet" "~" (at 127 105.41 0) (effects (font (size 1.27 1.27)) (hide yes)))
  (property "Description" "" (at 127 105.41 0) (effects (font (size 1.27 1.27))))
  (pin "1")
  (pin "2"))
 (symbol
  (lib_id "Jumper:SolderJumper_2_Bridged")
  (at 127 110.49 0)
  (unit 1)
  (exclude_from_sim no)
  (in_bom yes)
  (on_board yes)
  (dnp no)
  (property "Reference" "JP8" (at 127 107.6198 0) (effects (font (size 1.27 1.27))))
  (property "Value" "SolderJumper_2_Bridged" (at 127 107.5944 0) (effects (font (size 1.27 1.27)) (hide yes)))
  (property "Footprint" "Jumper:SolderJumper-2_P1.3mm_Bridged_Pad1.0x1.5mm" (at 127 110.49 0) (effects (font (size 1.27 1.27)) (hide yes)))
  (property "Datasheet" "~" (at 127 110.49 0) (effects (font (size 1.27 1.27)) (hide yes)))
  (property "Description" "" (at 127 110.49 0) (effects (font (size 1.27 1.27))))
  (pin "1")
  (pin "2"))
 (symbol
  (lib_id "Jumper:SolderJumper_2_Bridged")
  (at 127 115.57 0)
  (unit 1)
  (exclude_from_sim no)
  (in_bom yes)
  (on_board yes)
  (dnp no)
  (property "Reference" "JP9" (at 127 112.6998 0) (effects (font (size 1.27 1.27))))
  (property "Value" "SolderJumper_2_Bridged" (at 127 112.6744 0) (effects (font (size 1.27 1.27)) (hide yes)))
  (property "Footprint" "Jumper:SolderJumper-2_P1.3mm_Bridged_Pad1.0x1.5mm" (at 127 115.57 0) (effects (font (size 1.27 1.27)) (hide yes)))
  (property "Datasheet" "~" (at 127 115.57 0) (effects (font (size 1.27 1.27)) (hide yes)))
  (property "Description" "" (at 127 115.57 0) (effects (font (size 1.27 1.27))))
  (pin "1")
  (pin "2"))
 (symbol
  (lib_id "Jumper:SolderJumper_2_Bridged")
  (at 127 120.65 0)
  (unit 1)
  (exclude_from_sim no)
  (in_bom yes)
  (on_board yes)
  (dnp no)
  (property "Reference" "JP10" (at 127 117.7798 0) (effects (font (size 1.27 1.27))))
  (property "Value" "SolderJumper_2_Bridged" (at 127 117.7544 0) (effects (font (size 1.27 1.27)) (hide yes)))
  (property "Footprint" "Jumper:SolderJumper-2_P1.3mm_Bridged_Pad1.0x1.5mm" (at 127 120.65 0) (effects (font (size 1.27 1.27)) (hide yes)))
  (property "Datasheet" "~" (at 127 120.65 0) (effects (font (size 1.27 1.27)) (hide yes)))
  (property "Description" "" (at 127 120.65 0) (effects (font (size 1.27 1.27))))
  (pin "1")
  (pin "2"))
 (symbol
  (lib_id "Jumper:SolderJumper_2_Bridged")
  (at 127 100.33 0)
  (unit 1)
  (exclude_from_sim no)
  (in_bom yes)
  (on_board yes)
  (dnp no)
  (property "Reference" "JP6" (at 127 97.4598 0) (effects (font (size 1.27 1.27))))
  (property "Value" "SolderJumper_2_Bridged" (at 127 97.4344 0) (effects (font (size 1.27 1.27)) (hide yes)))
  (property "Footprint" "Jumper:SolderJumper-2_P1.3mm_Bridged_Pad1.0x1.5mm" (at 127 100.33 0) (effects (font (size 1.27 1.27)) (hide yes)))
  (property "Datasheet" "~" (at 127 100.33 0) (effects (font (size 1.27 1.27)) (hide yes)))
  (property "Description" "" (at 127 100.33 0) (effects (font (size 1.27 1.27))))
  (pin "1")
  (pin "2"))
 (symbol
  (lib_id "power:PWR_FLAG")
  (at 222.25 81.28 0)
  (unit 1)
  (exclude_from_sim no)
  (in_bom yes)
  (on_board yes)
  (dnp no)
  (property "Reference" "#FLG01" (at 222.25 79.375 0) (effects (font (size 1.27 1.27)) (hide yes)))
  (property "Value" "PWR_FLAG" (at 222.25 77.47 0) (effects (font (size 1.27 1.27))))
  (property "Footprint" "" (at 222.25 81.28 0) (effects (font (size 1.27 1.27)) (hide yes)))
  (property "Datasheet" "~" (at 222.25 81.28 0) (effects (font (size 1.27 1.27)) (hide yes)))
  (property "Description" "Special symbol for telling ERC where power comes from" (at 222.25 81.28 0) (effects (font (size 1.27 1.27)) (hide yes)))
  (pin "1"))
 (symbol
  (lib_id "power:PWR_FLAG")
  (at 222.25 86.36 180)
  (unit 1)
  (exclude_from_sim no)
  (in_bom yes)
  (on_board yes)
  (dnp no)
  (property "Reference" "#FLG02" (at 222.25 88.265 0) (effects (font (size 1.27 1.27)) (hide yes)))
  (property "Value" "PWR_FLAG" (at 222.25 90.17 0) (effects (font (size 1.27 1.27))))
  (property "Footprint" "" (at 222.25 86.36 0) (effects (font (size 1.27 1.27)) (hide yes)))
  (property "Datasheet" "~" (at 222.25 86.36 0) (effects (font (size 1.27 1.27)) (hide yes)))
  (property "Description" "Special symbol for telling ERC where power comes from" (at 222.25 86.36 0) (effects (font (size 1.27 1.27)) (hide yes)))
  (pin "1")))
